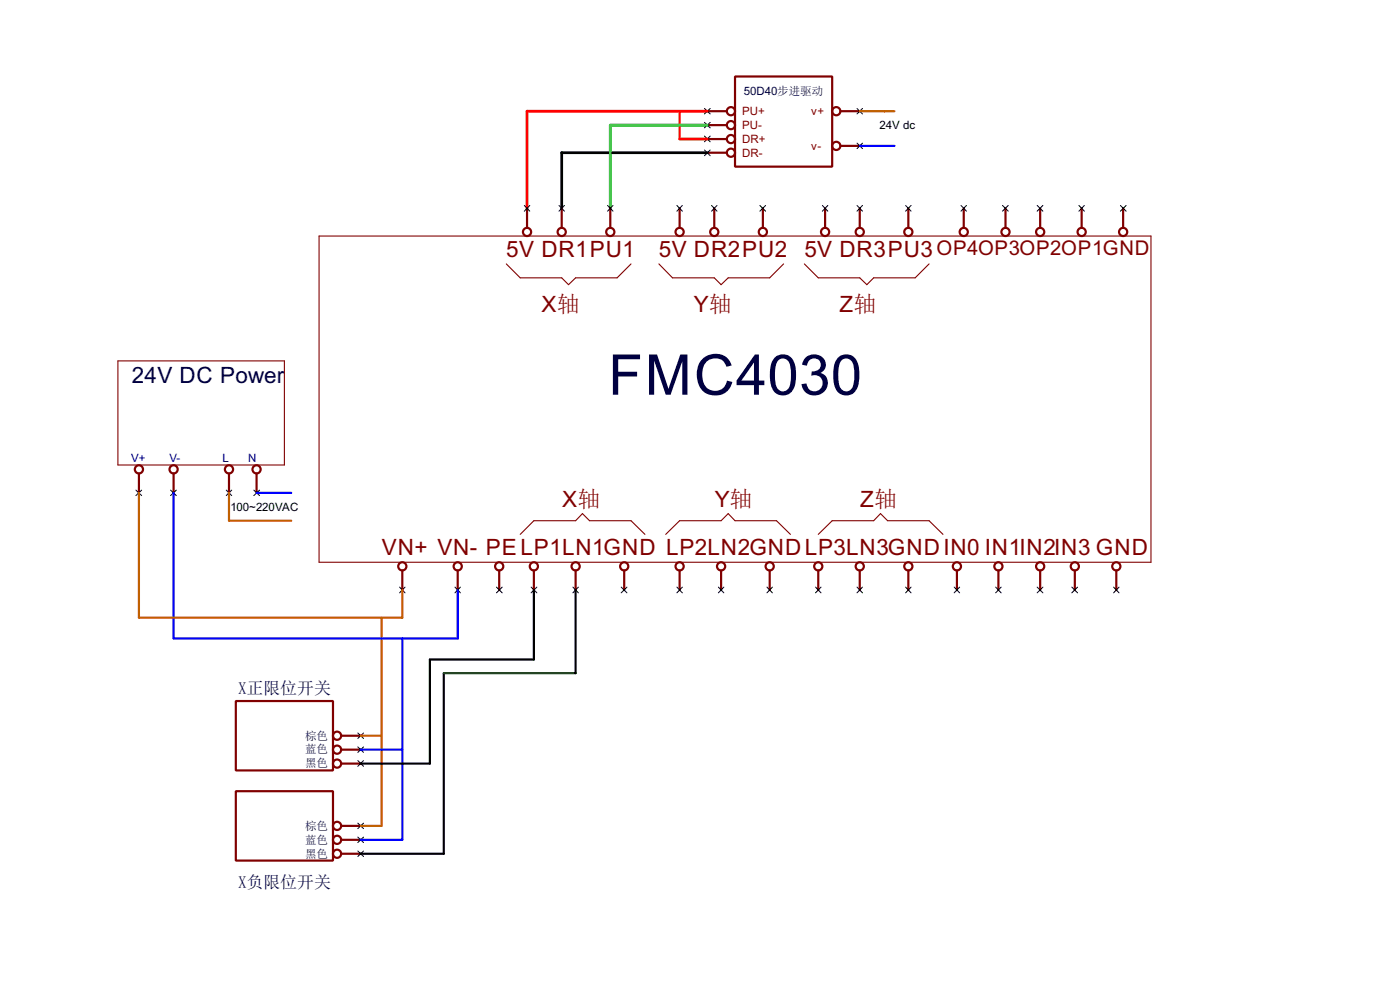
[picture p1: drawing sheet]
<svg xmlns="http://www.w3.org/2000/svg" width="256mm" height="180mm" viewBox="0 0 256 180" stroke-linecap="round" stroke-linejoin="round" font-family="sans-serif">
<g fill="none" stroke="#800000" stroke-width=".4">
<path d="M134.7 14h17.8v16.5h-17.8zM96.6 38.2v3.5M102.9 38.2v3.5M111.8 38.2v3.5M124.5 38.2v3.5M129.6 28h3.6M129.6 25.5h3.6M129.6 22.9h3.6M129.6 20.4h3.6M130.9 38.2v3.5M139.8 38.2v3.5M151.2 38.2v3.5"/>
<path d="M154 20.4h3.5M154 26.7h3.5M157.5 38.2v3.5M166.4 38.2v3.5M176.6 38.2v3.5M184.2 38.2v3.5M190.6 38.2v3.5M198.2 38.2v3.5M205.8 38.2v3.5M25.5 86.7v3.5M31.8 86.7v3.5M42 86.7v3.5"/>
<path d="M47 86.7v3.5M73.7 104.4v3.6M83.9 104.4v3.6M91.5 104.4v3.6M97.8 104.4v3.6M105.5 104.4v3.6M114.4 104.4v3.6M124.5 104.4v3.6M132.1 104.4v3.6M141 104.4v3.6M149.9 104.4v3.6M157.5 104.4v3.6"/>
<path d="M166.4 104.4v3.6M175.3 104.4v3.6M182.9 104.4v3.6M190.6 104.4v3.6M196.9 104.4v3.6M204.5 104.4v3.6M43.2 128.3h17.8v12.7h-17.8zM62.5 139.8h3.6M62.5 137.2h3.6M62.5 134.7h3.6M43.2 144.8h17.8v12.7h-17.8zM62.5 156.3h3.6"/>
<path d="M62.5 153.7h3.6M62.5 151.2h3.6"/>
<circle cx="133.9" cy="28" r=".75"/>
<circle cx="133.9" cy="20.4" r=".75"/>
<circle cx="133.9" cy="22.9" r=".75"/>
<circle cx="133.9" cy="25.5" r=".75"/>
<circle cx="153.2" cy="26.7" r=".75"/>
<circle cx="153.2" cy="20.4" r=".75"/>
<circle cx="96.5" cy="42.5" r=".75"/>
<circle cx="102.9" cy="42.5" r=".75"/>
<circle cx="111.8" cy="42.5" r=".75"/>
<circle cx="124.5" cy="42.5" r=".75"/>
<circle cx="130.8" cy="42.5" r=".75"/>
<circle cx="139.7" cy="42.5" r=".75"/>
<circle cx="151.1" cy="42.5" r=".75"/>
<circle cx="157.5" cy="42.5" r=".75"/>
<circle cx="166.4" cy="42.5" r=".75"/>
<circle cx="176.5" cy="42.5" r=".75"/>
<circle cx="184.2" cy="42.5" r=".75"/>
<circle cx="190.5" cy="42.5" r=".75"/>
<circle cx="198.1" cy="42.5" r=".75"/>
<circle cx="205.7" cy="42.5" r=".75"/>
<circle cx="25.4" cy="85.9" r=".75"/>
<circle cx="31.8" cy="85.9" r=".75"/>
<circle cx="41.9" cy="85.9" r=".75"/>
<circle cx="47" cy="85.9" r=".75"/>
<circle cx="73.7" cy="103.7" r=".75"/>
<circle cx="83.8" cy="103.7" r=".75"/>
<circle cx="91.4" cy="103.7" r=".75"/>
<circle cx="97.8" cy="103.7" r=".75"/>
<circle cx="105.4" cy="103.7" r=".75"/>
<circle cx="114.3" cy="103.7" r=".75"/>
<circle cx="124.5" cy="103.7" r=".75"/>
<circle cx="132.1" cy="103.7" r=".75"/>
<circle cx="141" cy="103.7" r=".75"/>
<circle cx="149.9" cy="103.7" r=".75"/>
<circle cx="157.5" cy="103.7" r=".75"/>
<circle cx="166.4" cy="103.7" r=".75"/>
<circle cx="175.3" cy="103.7" r=".75"/>
<circle cx="182.9" cy="103.7" r=".75"/>
<circle cx="190.5" cy="103.7" r=".75"/>
<circle cx="196.9" cy="103.7" r=".75"/>
<circle cx="204.5" cy="103.7" r=".75"/>
<circle cx="61.7" cy="139.8" r=".75"/>
<circle cx="61.7" cy="137.2" r=".75"/>
<circle cx="61.7" cy="134.7" r=".75"/>
<circle cx="61.7" cy="153.7" r=".75"/>
<circle cx="61.7" cy="151.2" r=".75"/>
<circle cx="61.7" cy="156.3" r=".75"/>
</g>
<g fill="none" stroke="#000" stroke-width=".18">
<path d="M129.1 19.9l1 1M130.1 19.9l-1 1M157 19.9l1 1M158 19.9l-1 1M96.1 37.6l1 1.1M97.1 37.6l-1 1.1M102.4 37.6l1 1.1M103.4 37.6l-1 1.1M111.3 37.6l1 1.1M112.3 37.6l-1 1.1M124 37.6l1 1.1M125 37.6l-1 1.1"/>
<path d="M129.1 27.5l1 1M129.1 24.9l1 1.1M129.1 22.4l1 1M130.1 27.5l-1 1M130.1 24.9l-1 1.1M130.1 22.4l-1 1M130.4 37.6l1 1.1M131.4 37.6l-1 1.1M139.2 37.6l1.1 1.1M140.3 37.6l-1.1 1.1M150.7 37.6l1 1.1M151.7 37.6l-1 1.1"/>
<path d="M157 26.2l1 1M157 37.6l1 1.1M158 26.2l-1 1M158 37.6l-1 1.1M165.9 37.6l1 1.1M166.9 37.6l-1 1.1M176.1 37.6l1 1.1M177.1 37.6l-1 1.1M183.7 37.6l1 1.1M184.7 37.6l-1 1.1M190 37.6l1.1 1.1M191.1 37.6l-1.1 1.1"/>
<path d="M197.7 37.6l1 1.1M198.7 37.6l-1 1.1M205.3 37.6l1 1.1M206.3 37.6l-1 1.1M24.9 89.7l1.1 1M26 89.7l-1.1 1M31.3 89.7l1 1M32.3 89.7l-1 1M41.5 89.7l1 1M42.5 89.7l-1 1M46.5 89.7l1.1 1M47.6 89.7l-1.1 1"/>
<path d="M73.2 107.5l1 1M74.2 107.5l-1 1M83.4 107.5l1 1M84.4 107.5l-1 1M91 107.5l1 1M92 107.5l-1 1M97.3 107.5l1.1 1M98.4 107.5l-1.1 1M105 107.5l1 1M106 107.5l-1 1M113.8 107.5l1.1 1M114.9 107.5l-1.1 1"/>
<path d="M124 107.5l1 1M125 107.5l-1 1M131.6 107.5l1 1M132.6 107.5l-1 1M140.5 107.5l1 1M141.5 107.5l-1 1M149.4 107.5l1 1M150.4 107.5l-1 1M157 107.5l1 1M158 107.5l-1 1M165.9 107.5l1 1M166.9 107.5l-1 1"/>
<path d="M174.8 107.5l1 1M175.8 107.5l-1 1M182.4 107.5l1 1M183.4 107.5l-1 1M190 107.5l1.1 1M191.1 107.5l-1.1 1M196.4 107.5l1 1M197.4 107.5l-1 1M204 107.5l1 1M205 107.5l-1 1M65.6 139.2l1 1.1M65.6 136.7l1 1"/>
<path d="M65.6 134.2l1 1M66.6 139.2l-1 1.1M66.6 136.7l-1 1M66.6 134.2l-1 1M65.6 155.8l1 1M65.6 153.2l1 1M65.6 150.7l1 1M66.6 155.8l-1 1M66.6 153.2l-1 1M66.6 150.7l-1 1"/>
</g>
<path d="M157.5 20.4h6.4M25.5 90.2v22.9h48.2v-5.1M42 90.2v5.1h11.4M69.9 113.1v38.1h-3.8M66.1 134.7h3.8" fill="none" stroke="#c06000" stroke-width=".4"/>
<path d="M124.5 20.4v5.1" fill="none" stroke="#f00" stroke-width=".4"/>
<path d="M157.5 26.7h6.4M31.8 90.2v26.7h52.1v-8.9M47 90.2h6.4M73.7 116.9v36.8h-7.6M66.1 137.2h7.6" fill="none" stroke="#00f" stroke-width=".4"/>
<path d="M97.8 108v12.7h-19v19.1h-12.7M105.5 108v15.2M81.3 123.2v33.1h-15.2" fill="none" stroke="#000" stroke-width=".4"/>
<path d="M81.3 123.2h24.2" fill="none" stroke="#004000" stroke-width=".4"/>
<path d="M58.5 43.2h152.4v59.7h-152.4zM92.8 48.3l2.5 2.6h7.6l1.3 1.2 1.3-1.2h7.6l2.5-2.6M120.7 48.3l2.5 2.6h7.7l1.2 1.2 1.3-1.2h7.6l2.6-2.6M147.4 48.3l2.5 2.6h7.6l1.3 1.2 1.3-1.2h7.6l2.5-2.6M21.6 66.1h30.5v19h-30.5zM95.3 97.8l2.5-2.5h7.7l1.2-1.3 1.3 1.3h7.6l2.6 2.5M122 97.8l2.5-2.5h7.6l1.3-1.3 1.3 1.3h7.6l2.5 2.5M149.9 97.8l2.6-2.5h7.6l1.2-1.3 1.3 1.3h7.6l2.6 2.5" fill="none" stroke="#800000" stroke-width=".2"/>
<path d="M129.6 28h-26.7v10.2" fill="none" stroke="#000" stroke-width=".5"/>
<path d="M129.6 22.9h-17.8v15.3" fill="none" stroke="#00c000" stroke-width=".5"/>
<path d="M124.5 25.5h5.1M129.6 20.4h-33v17.8" fill="none" stroke="#f00" stroke-width=".5"/>
<text font-size="11.5" fill="#000040" x="111.4" y="72.3">FMC4030</text>
<g font-size="4.6" fill="#800000">
<text x="92.8" y="47">5V DR1PU1</text>
<text x="120.7" y="47">5V DR2PU2</text>
<text x="147.4" y="47">5V DR3PU3OP4OP3OP2OP1GND</text>
<text x="99.2" y="57.1">X轴</text>
<text x="127.1" y="57.1">Y轴</text>
<text x="153.8" y="57.1">Z轴</text>
<text x="103" y="92.8">X轴</text>
<text x="130.9" y="92.8">Y轴</text>
<text x="157.6" y="92.8">Z轴</text>
<text x="70" y="101.6">VN+ VN- PELP1LN1GND LP2LN2GNDLP3LN3GNDIN0 IN1IN2IN3 GND</text>
</g>
<text font-size="4.6" fill="#000040" x="24.2" y="70.1">24V DC Power</text>
<g font-size="3.1" fill="#000040">
<text x="43.6" y="127">X正限位开关</text>
<text x="43.6" y="162.5">X负限位开关</text>
</g>
<text font-size="2.4" fill="#000040" x="136.3" y="17.3">50D40步进驱动</text>
<g font-size="2.4" fill="#800000">
<text x="135.9" y="21.1">PU+</text>
<text x="135.9" y="23.6">PU-</text>
<text x="148.6" y="21.1">v+</text>
<text x="135.9" y="26.1">DR+</text>
<text x="135.9" y="28.7">DR-</text>
<text x="148.6" y="27.5">v-</text>
</g>
<g font-size="2.4">
<text x="161.1" y="23.6">24V dc</text>
<text x="42.2" y="93.5">100~220VAC</text>
</g>
<g font-size="2.4" fill="#000080">
<text x="24" y="84.6">V+</text>
<text x="31" y="84.6">V-</text>
<text x="40.8" y="84.6">L</text>
<text x="45.5" y="84.6">N</text>
</g>
<g font-size="2.1" fill="#000040">
<text x="55.9" y="135.4">棕色</text>
<text x="55.9" y="137.9">蓝色</text>
<text x="55.9" y="140.5">黑色</text>
<text x="55.9" y="151.9">棕色</text>
<text x="55.9" y="154.5">蓝色</text>
<text x="55.9" y="157">黑色</text>
</g>
</svg>
